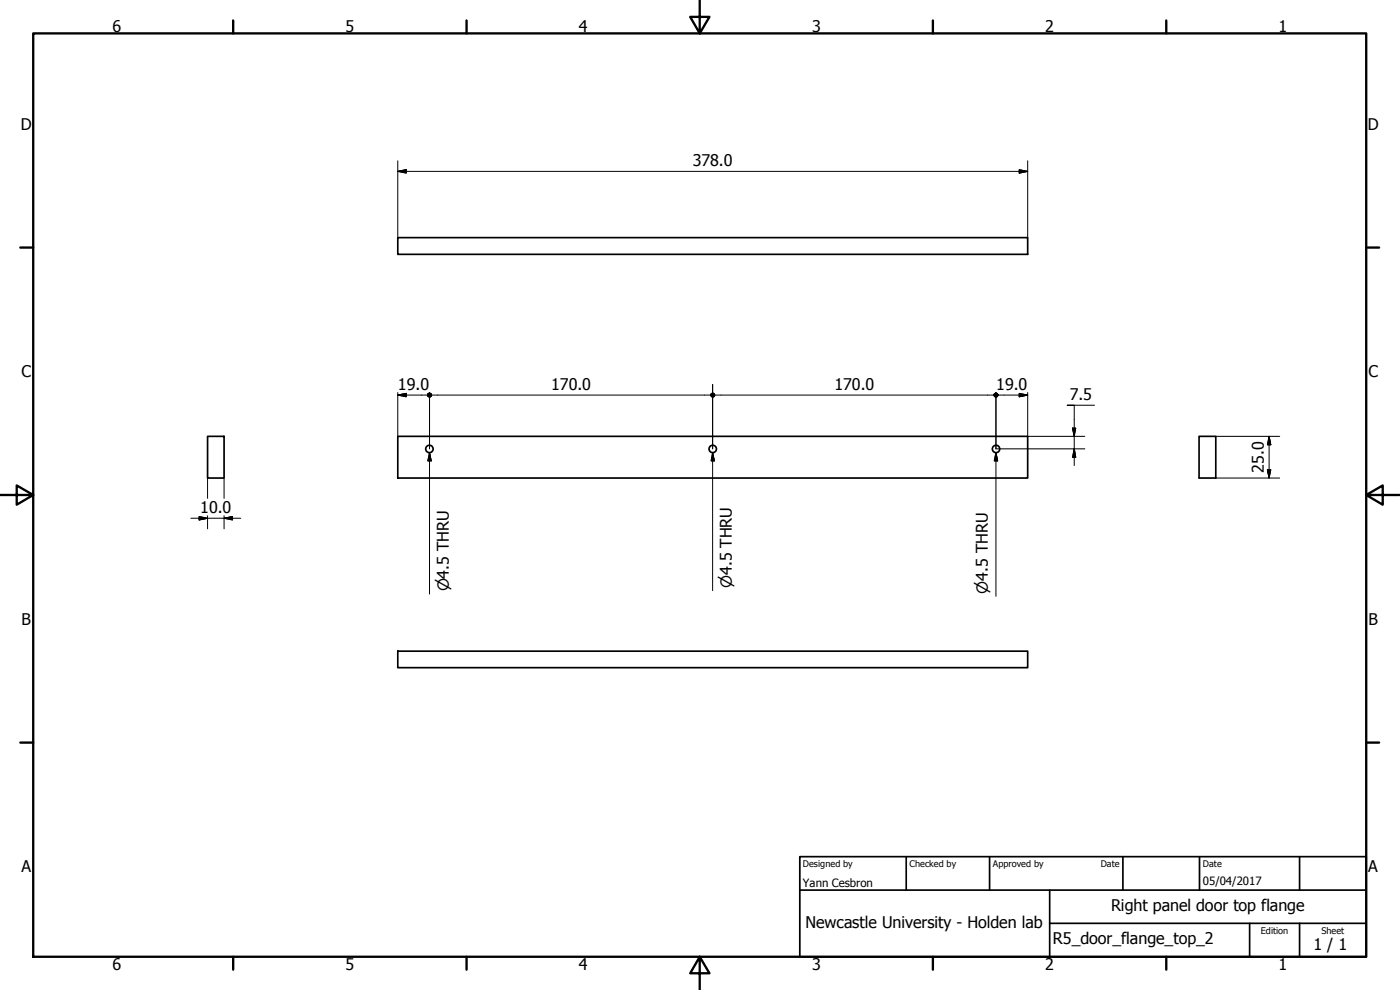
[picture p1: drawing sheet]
<svg xmlns="http://www.w3.org/2000/svg" width="420mm" height="297mm" viewBox="0 0 420 297" stroke-linecap="round" stroke-linejoin="round" font-family="sans-serif">
<!-- layer: Visible (ISO) -->
<g fill="none" stroke="#000" stroke-width=".51">
<path d="M119.4 71.3h189v5h-189zM62.3 130.9h4.9v12.5h-4.9zM119.4 130.9h189v12.5h-189zM359.9 130.9h5v12.5h-5zM119.4 195.4h189v4.9h-189z"/>
<circle cx="128.9" cy="134.7" r="1.11"/>
<circle cx="213.9" cy="134.7" r="1.11"/>
<circle cx="298.9" cy="134.7" r="1.11"/>
</g>
<!-- layer: Border (ISO) -->
<g fill="none" stroke="#000" stroke-width=".7">
<path d="M10 10h400v277.1h-400zM70 6.1v3.9M140 6.1v3.9M210 0v10l-2.9-4.9h5.8l-2.9 4.9M280 6.1v3.9M350 6.1v3.9M6.1 74.3h3.9M410 74.3h3.9M0 148.5h10l-5-2.8v5.7l5-2.9M410 148.5l5 2.9v-5.7l-5 2.8h10M6.1 222.8h3.9M410 222.8h3.9"/>
<path d="M70 287.1v3.8M140 287.1v3.8M210 287.1l2.9 4.9h-5.8l2.9-4.9v9.9M280 287.1v3.8M350 287.1v3.8"/>
</g>
<!-- layer: Title (ISO) -->
<path d="M240 257h170v30.1h-170zM272 257v10.1M297 257v10.1M337 257v10.1M360 257v10.1M390 257v10.1M240 267.1h170M315 277h95M315 267.1v20M375 277v10.1M390 277v10.1" fill="none" stroke="#000" stroke-width=".51"/>
<!-- layer: Dimension (ISO) -->
<g fill="none" stroke="#000" stroke-width=".3">
<path d="M119.4 51.4l2.5-.5v1zM119.4 48.2v23.1M119.4 51.4h189M305.9 50.9l2.5 .5-2.5 .5zM308.4 48.2v23.1M119.4 118.5l2.5-.5v1zM119.4 118.5h8.9M119.4 117.8v13.1M128.9 117.8v16.9M129.5 118.5h83.8M213.9 115.4v19.3M214.5 118.5h83.8"/>
<path d="M298.9 117.8v16.9h26.7M299.5 118.5h8.9M305.9 118l2.5 .5-2.5 .5zM308.4 117.8v13.1h17.2M321.9 128.4h.9l-.4 2.5zM322.4 134.7l.4 2.5h-.9zM328.5 121.6h-8.2h2.1v18.1M364.9 130.9h19.1M380.9 130.9l.5 2.6h-1zM380.9 130.9v12.5M57.3 155.5h15M59.8 155l2.5 .5-2.5 .5z"/>
<path d="M62.3 143.4v6.1M62.3 154.7v4M67.2 155.5l2.6-.5v1zM67.2 143.4v6.1M67.2 154.7v4M364.9 143.4h19.1M380.4 141h1l-.5 2.4z"/>
</g>
<g fill="#000" stroke="#000" stroke-width=".3">
<path d="M119.4 51.4l2.5-.5zM119.4 51.4l2.5-.5v1zM305.9 51.9l2.5-.5zM305.9 50.9l2.5 .5-2.5 .5zM119.4 118.5l2.5-.5zM119.4 118.5l2.5-.5v1zM128.3 118.5l.6 .7-.4-.2zM128.3 118.5l1 .5-.4 .2zM128.3 118.5h1.2l-.2 .5zM128.3 118.5l1-.4 .2 .4zM128.3 118.5l.6-.6 .4 .2zM128.5 118.1l.4-.2-.6 .6z"/>
<path d="M128.5 118.1l-.2 .4zM128.9 117.9l.4 .2 .2 .4zM128.5 118.1l.4-.2 .6 .6zM128.5 118.1l1 .4h-1.2zM128.3 118.5h1.2l-1 .5zM128.5 119l1-.5-.6 .7zM128.9 119.2l.6-.7-.2 .5zM129.5 118.5l-.2 .5zM213.3 118.5l.6 .7-.4-.2zM213.3 118.5l1 .5-.4 .2zM213.3 118.5h1.2l-.2 .5zM213.3 118.5l1-.4 .2 .4z"/>
<path d="M213.9 117.9l.4 .2-1 .4zM213.5 118.1l.4-.2-.6 .6zM213.5 118.1l-.2 .4zM213.9 117.9l.4 .2 .2 .4zM213.5 118.1l.4-.2 .6 .6zM213.5 118.1l1 .4h-1.2zM213.3 118.5h1.2l-1 .5zM213.5 119l1-.5-.6 .7zM214.5 118.5l-.2 .5-.4 .2zM214.5 118.5l-.2 .5zM298.3 118.5l.6 .7-.5-.2zM298.3 118.5l1 .5-.4 .2z"/>
<path d="M298.3 118.5h1.2l-.2 .5zM298.3 118.5l1-.4 .2 .4zM298.9 117.9l.4 .2-1 .4zM298.4 118.1l.5-.2-.6 .6zM298.4 118.1l-.1 .4zM298.9 117.9l.4 .2 .2 .4zM298.4 118.1l.5-.2 .6 .6zM298.4 118.1l1.1 .4h-1.2zM298.3 118.5h1.2l-1.1 .5zM298.4 119l1.1-.5-.6 .7zM299.5 118.5l-.2 .5-.4 .2zM299.5 118.5l-.2 .5z"/>
<path d="M305.9 119l2.5-.5zM305.9 118l2.5 .5-2.5 .5zM321.9 128.4l.5 2.5zM321.9 128.4h.9l-.4 2.5zM322.4 134.7l.4 2.5zM322.4 134.7l.4 2.5h-.9zM380.9 130.9l.5 2.6zM380.9 130.9l.5 2.6h-1zM59.8 156l2.5-.5zM59.8 155l2.5 .5-2.5 .5zM67.2 155.5l2.6-.5zM67.2 155.5l2.6-.5v1z"/>
<path d="M380.4 141l.5 2.4zM380.4 141h1l-.5 2.4z"/>
</g>
<!-- layer: Symbol (ISO) -->
<path d="M128.9 135.8l.5 2.5h-1zM128.9 135.8v42.4M213.9 135.8l.5 2.5h-1zM213.9 135.8v41.4M298.9 135.8l.5 2.5h-1zM298.9 135.8v43.1" fill="none" stroke="#000" stroke-width=".3"/>
<path d="M128.9 135.8l.5 2.5zM128.9 135.8l.5 2.5h-1zM213.9 135.8l.5 2.5zM213.9 135.8l.5 2.5h-1zM298.9 135.8l.5 2.5zM298.9 135.8l.5 2.5h-1z" fill="#000" stroke="#000" stroke-width=".3"/>
<g font-size="4.8">
<text x="33.7" y="9.6">6</text>
<text x="103.7" y="9.6">5</text>
<text x="173.7" y="9.6">4</text>
<text x="243.7" y="9.6">3</text>
<text x="313.7" y="9.6">2</text>
<text x="383.7" y="9.6">1</text>
<text x="6.2" y="38.9">D</text>
<text x="410.5" y="38.9">D</text>
<text x="207.9" y="49.8">378.0</text>
<text x="6.4" y="113.1">C</text>
<text x="410.7" y="113.1">C</text>
<text x="119.4" y="117">19.0</text>
<text x="165.4" y="117">170.0</text>
<text x="250.4" y="117">170.0</text>
<text x="299" y="117">19.0</text>
<text x="321.1" y="120">7.5</text>
<text x="379.3" y="141.8" transform="rotate(-90 379.3 141.8)">25.0</text>
<text x="60.1" y="153.9">10.0</text>
<text x="6.4" y="187.4">B</text>
<text x="410.7" y="187.4">B</text>
<text x="6.4" y="261.7">A</text>
<text x="410.7" y="261.7">A</text>
<text x="333.4" y="273.4">Right panel door top flange</text>
<text x="241.7" y="278.4">Newcastle University - Holden lab</text>
<text x="316" y="283.4">R5_door_flange_top_2</text>
<text x="394.2" y="285">1 / 1</text>
<text x="33.7" y="290.9">6</text>
<text x="103.7" y="290.9">5</text>
<text x="173.7" y="290.9">4</text>
<text x="243.7" y="290.9">3</text>
<text x="313.7" y="290.9">2</text>
<text x="383.7" y="290.9">1</text>
</g>
<g font-size="4.6">
<text x="134.7" y="177.5" transform="rotate(-90 134.7 177.5)">⌀4.5 THRU</text>
<text x="219.6" y="176.5" transform="rotate(-90 219.6 176.5)">⌀4.5 THRU</text>
<text x="296.5" y="178.2" transform="rotate(-90 296.5 178.2)">⌀4.5 THRU</text>
</g>
<g font-size="3.4">
<text x="241" y="266">Yann Cesbron</text>
<text x="361" y="265.5">05/04/2017</text>
</g>
<g font-size="2.7">
<text x="241" y="260.1">Designed by</text>
<text x="273" y="260.1">Checked by</text>
<text x="298" y="260.1">Approved by</text>
<text x="330.3" y="260">Date</text>
<text x="361" y="260">Date</text>
<text x="378.4" y="280.1">Edition</text>
<text x="396.6" y="280.1">Sheet</text>
</g>
</svg>
